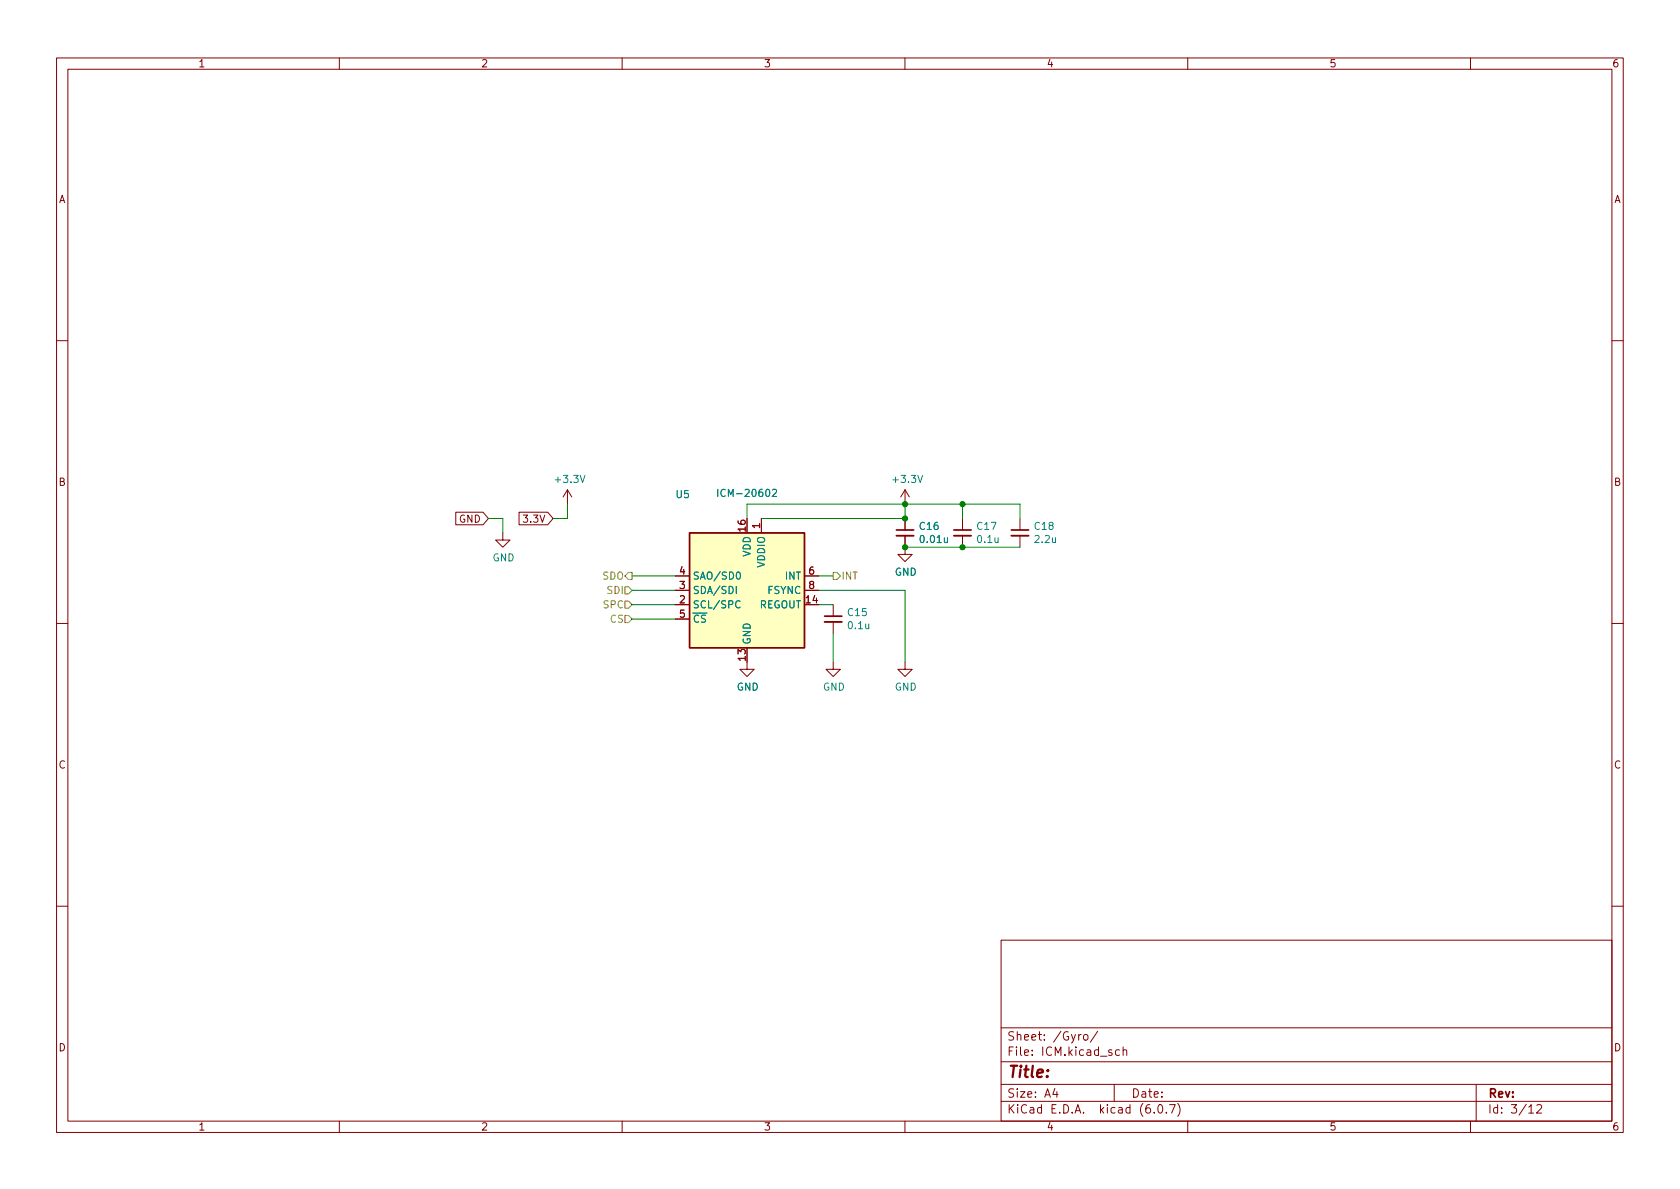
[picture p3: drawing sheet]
<svg xmlns="http://www.w3.org/2000/svg" width="297mm" height="210mm" viewBox="0 0 297 210" stroke-linecap="round" stroke-linejoin="round" font-family="sans-serif">
<g fill="none" stroke="#840000" stroke-width=".18">
<path d="M10 10.2h277v190.1h-277zM12 12.2h273v186.1h-273zM60 10.2v2M110 10.2v2M160 10.2v2M210 10.2v2M260 10.2v2M10 60.2h2M285 60.2h2M80.6 90.6h4.8l1 1.1-1 1.1h-4.8zM88.9 94.2v1.3h1.3l-1.3 1.3-1.3-1.3h1.3M91.8 90.6h5l1 1.1-1 1.1h-5z"/>
<path d="M100.3 86.6l-.7 1.3M100.3 86.6v2.5M100.3 86.6l.8 1.3M134.6 91.7v2.5M160 94.7v3.3h1.3l-1.3 1.3-1.3-1.3h1.3M160 86.6v2.5M160 91.7v2M160 86.6l-.7 1.3M160 86.6l.8 1.3M170.2 91.7v2M170.2 94.7v2.1M180.3 91.7v2"/>
<path d="M180.3 94.7v2.1M10 110.2h2M119.4 106.9h2.5M119.4 104.4h2.5M119.4 101.8h2.5M119.4 109.5h2.5M132.1 117.1v1.3h1.2l-1.2 1.2-1.3-1.2h1.3M142.2 104.4h2.6M142.2 101.8h2.6M147.3 117.1v1.3h1.3l-1.3 1.2-1.3-1.2h1.3M147.3 106.9v2.1M147.3 110v2"/>
<path d="M160 117.1v1.3h1.3l-1.3 1.2-1.3-1.2h1.3M285 110.2h2M10 160.2h2M177 166.3h108v32h-108zM285 160.2h2M60 198.3v2M110 198.3v2M160 198.3v2M177 194.8h108M177 191.8h108M177 187.8h108M177 181.8h108"/>
<path d="M186.5 192.5l-.4 1h1M186.9 193v1M191.1 182.9l-.2 .1-.2 .2M191.7 183l.4-.1 .3 .3v.4l-.3 .3h-.4l-.1-.3v-.4zM194.1 182.4l-1.3 1.9M197 191.8v3M197.9 185.7l-.4-.1-.3 .3v.4l.2 .3h.5M198.6 185.8l.2-.2 .3 .1 .1 .9M198.6 185.1v1.5M204.1 196.7v.1M204.9 195.4l.2-.1a.81 .81 0 0 1 .6 .7 .81 .81 0 0 1-.3 .8h-.2a.81 .81 0 0 1-.6-.6 .81 .81 0 0 1 .3-.8zM206.2 196.7v.1"/>
<path d="M206.8 195.3h1l-.7 1.5M208.2 195.1a1.72 1.72 0 0 1 0 2.3M210 198.3v2M260 198.3v2M261 191.8v6.5M270.3 195.8l.4-.5v1.5M270.3 196.8h.9M271.7 195.5l.6-.2 .2 .2 .1 .3-.9 1h.9"/>
</g>
<path d="M158.5 94.7h3M168.7 94.7h3M178.8 94.7h3.1M145.8 110h3" fill="none" stroke="#840000" stroke-width=".33"/>
<path d="M158.5 93.7h3M168.7 93.7h3M178.8 93.7h3.1M145.8 109h3" fill="none" stroke="#840000" stroke-width=".3"/>
<path d="M121.9 94.2h20.3v20.3h-20.3z" fill="#ffffc2" stroke="#ffffc2" stroke-width=".18"/>
<path d="M121.9 94.2h20.3v20.3h-20.3z" fill="none" stroke="#840000" stroke-width=".25"/>
<path d="M126.9 86.5v1.3M136.6 86.6l.5-.1 .2 .4-.8 .9h.8M130.2 103.7v1.3M130.3 101.3l.2-.1a.68 .68 0 0 1 .4 .6 .68 .68 0 0 1-.4 .6l-.2-.1-.1-.4zM130.8 106.4a.6 .6 0 0 0-.8 .4 .6 .6 0 0 0 .6 .7l.2-.1" fill="none" stroke="#008484" stroke-width=".18"/>
<path d="M110.5 106.3h.6l.7 .6-.7 .7h-.6zM110.5 108.8h.6l.7 .7-.7 .6h-.6zM110.5 103.8h.6l.7 .6-.7 .6h-.6zM111.1 101.2h.7v1.3h-.7l-.6-.7zM147.3 101.2h.7l.6 .6-.6 .7h-.7z" fill="none" stroke="#848400" stroke-width=".18"/>
<g fill="none" stroke="#008400" stroke-width=".18">
<path d="M86.4 91.7h2.5v2.5M100.3 89.1v2.6h-2.5M132.1 91.7v-2.6h48.2v2.6M160 96.8h20.3M160 89.1v2.6h-25.4M170.2 89.1v2.6M111.8 101.8h7.6M111.8 106.9h7.6M111.8 109.5h7.6M111.8 104.4h7.6M144.8 101.8h2.5M144.8 106.9h2.5"/>
<path d="M144.8 104.4h15.2v12.7M147.3 112v5.1"/>
</g>
<g fill="#008400" stroke="#008400" stroke-width=".18">
<circle cx="160" cy="96.8" r=".46"/>
<circle cx="160" cy="89.1" r=".46"/>
<circle cx="160" cy="91.7" r=".46"/>
<circle cx="170.2" cy="89.1" r=".46"/>
<circle cx="170.2" cy="96.8" r=".46"/>
</g>
<text font-size="2.8" fill="#840000" x="178" y="190.6">Title:</text>
<g font-size="2.1" fill="#840000">
<text x="178" y="184">Sheet: /Gyro/</text>
<text x="178" y="186.7">File: ICM.kicad_sch</text>
<text x="178" y="196.9">KiCad E.D.A. kicad (6.0.7)</text>
<text x="178" y="194.1">Size: A4</text>
<text x="200" y="194.1">Date:</text>
<text x="263" y="194.1">Rev:</text>
<text x="263" y="196.9">Id: 3/12</text>
</g>
<g font-size="1.8" fill="#840000">
<text x="35" y="11.9">1</text>
<text x="85" y="11.9">2</text>
<text x="135" y="11.9">3</text>
<text x="185" y="11.9">4</text>
<text x="235" y="11.9">5</text>
<text x="285" y="11.9">6</text>
<text x="10.3" y="35.9">A</text>
<text x="285.3" y="35.9">A</text>
<text x="10.3" y="85.9">B</text>
<text x="285.3" y="85.9">B</text>
<text x="81.2" y="92.4">GND</text>
<text x="92.9" y="92.4">3.3V</text>
<text x="131.8" y="93.9" transform="rotate(-90 131.8 93.9)">16</text>
<text x="134.4" y="93.5" transform="rotate(-90 134.4 93.5)">1</text>
<text x="120.2" y="101.6">4</text>
<text x="143" y="101.6">6</text>
<text x="120.2" y="106.7">2</text>
<text x="120.2" y="104.1">3</text>
<text x="142.5" y="106.7">14</text>
<text x="143" y="104.1">8</text>
<text x="120.2" y="109.2">5</text>
<text x="131.8" y="116.8" transform="rotate(-90 131.8 116.8)">13</text>
<text x="10.3" y="135.9">C</text>
<text x="285.3" y="135.9">C</text>
<text x="10.3" y="185.9">D</text>
<text x="285.3" y="185.9">D</text>
<text x="35" y="199.9">1</text>
<text x="85" y="199.9">2</text>
<text x="135" y="199.9">3</text>
<text x="185" y="199.9">4</text>
<text x="235" y="199.9">5</text>
<text x="285" y="199.9">6</text>
</g>
<g font-size="1.8" fill="#008484">
<text x="98.4" y="85.4">+3.3V</text>
<text x="119.6" y="88.1">U5</text>
<text x="127.7" y="87.9">ICM-20602</text>
<text x="158.1" y="85.4">+3.3V</text>
<text x="162.7" y="93.7">C16</text>
<text x="172.8" y="93.7">C17</text>
<text x="183" y="93.7">C18</text>
<text x="87.1" y="99.3">GND</text>
<text x="132.7" y="98.5" transform="rotate(-90 132.7 98.5)">VDD</text>
<text x="135.3" y="100.3" transform="rotate(-90 135.3 100.3)">VDDIO</text>
<text x="158.2" y="101.8">GND</text>
<text x="162.9" y="96">0.01u</text>
<text x="172.9" y="96">0.1u</text>
<text x="183.1" y="96">2.2u</text>
<text x="122.4" y="107.6">SCL/SPC</text>
<text x="122.4" y="105">SDA/SDI</text>
<text x="122.4" y="102.5">SAO/SD0</text>
<text x="134.2" y="107.6">REGOUT</text>
<text x="135.7" y="105">FSYNC</text>
<text x="138.9" y="102.5">INT</text>
<text x="122.4" y="110.1">~{CS}</text>
<text x="150" y="108.9">C15</text>
<text x="150.1" y="111.2">0.1u</text>
<text x="132.7" y="114" transform="rotate(-90 132.7 114)">GND</text>
<text x="130.2" y="122.1">GND</text>
<text x="145.5" y="122.1">GND</text>
<text x="158.2" y="122.1">GND</text>
</g>
<g font-size="1.8" fill="#848400">
<text x="106.6" y="102.5">SDO</text>
<text x="106.8" y="107.6">SPC</text>
<text x="107.4" y="105">SDI</text>
<text x="148.7" y="102.5">INT</text>
<text x="107.9" y="110.1">CS</text>
</g>
</svg>
